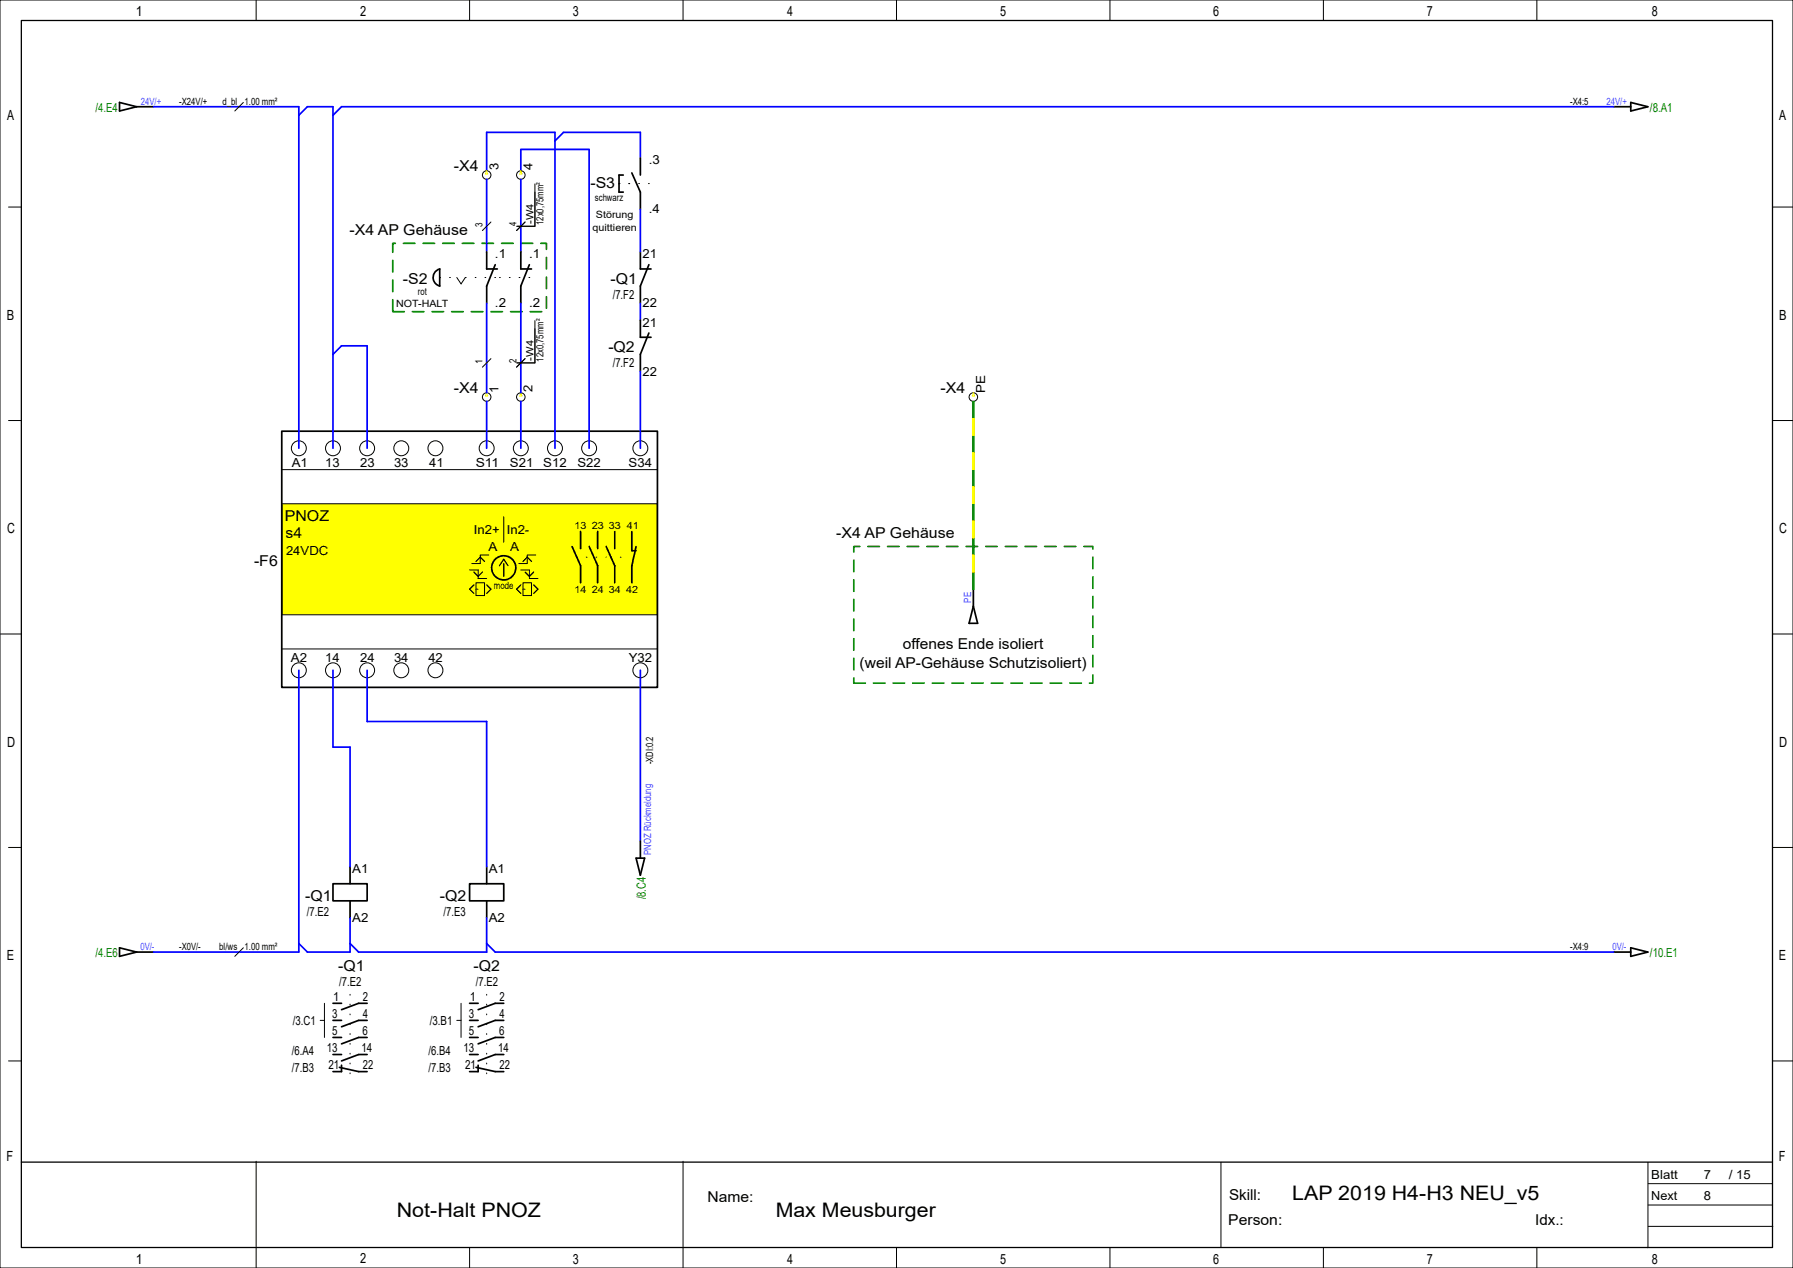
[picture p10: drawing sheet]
<svg xmlns="http://www.w3.org/2000/svg" width="420mm" height="297mm" viewBox="0 0 420 297" stroke-linecap="round" stroke-linejoin="round" font-family="sans-serif">
<g fill="none" stroke="#000" stroke-width=".23">
<path d="M0 0h420v297h-420zM60 0v4.8M110 0v4.8M160 0v4.8M210 0v4.8M260 0v4.8M310 0v4.8M360 0v4.8M2 48.5h2.9M415.2 48.5h4.8M2 98.5h2.9M415.2 98.5h4.8"/>
<path d="M.1 148.5h4.8M415.2 148.5h4.7M2 198.5h2.9M415.2 198.5h4.8M2 248.5h2.9M415.2 248.5h4.8M60 272v20M160 272v20M286 272.3v20M386 272.3v20M386.1 277.3h29.1M60 292.2v4.8"/>
<path d="M110 292.2v4.8M160 292.2v4.8M210 292.2v4.8M260 292.2v4.8M310 292.2v4.8M360 292.2v4.8M386.1 287.3h29.2M386.1 282.3h29.1"/>
</g>
<path d="M5 4.8h410.2v287.4h-410.2zM5 272.2h410" fill="none" stroke="#000" stroke-width=".3"/>
<path d="M92 57h36v16h-36zM200 128h56v32h-56z" fill="none" stroke="#008000" stroke-width=".4" stroke-dasharray="2.7 1.9"/>
<g fill="none" stroke="#000" stroke-width=".4">
<path d="M28 24l4 1-4 1zM32 25h4M378 25h4M382 24l4 1-4 1zM78 207h8v4h-8zM82 203v4M82 211v4M110 207h8v4h-8zM114 203v4M114 211v4M28 222l4 1-4 1zM32 223h4"/>
<path d="M378 223h4M382 222l4 1-4 1z"/>
</g>
<path d="M80 25h298M72 223h10M84 223h30M116 223h262" fill="none" stroke="#00f" stroke-width=".4"/>
<path d="M66 118h88v26h-88z" fill-rule="evenodd" fill="#ff0" stroke="#000" stroke-width=".23"/>
<g fill="none" stroke="#000" stroke-width=".4">
<path d="M150 37v4M114 59v4h2.5M122 59v4h2.5M146 41h-1v4h1M148 40.5l2 4.5v4M150 59v4h2.5M102.1 63.5l.9-.5v4a2.06 2.06 0 0 1-.9-3.5zM116 62l-2 5v4M124 62l-2 5v4M150 75v4h2.5M152 62l-2 5v4M152 78l-2 5v4"/>
<path d="M66 101h88v60h-88zM134 128l2 4.5v4M136 124.5v4M138 128l2 4.5v4M140 124.5v4M142 128l2 4.5v4M144 124.5v4M148 124.5v4.5h1M149 128l-1 4.5v4M228 138v4M228 142l1 4h-2zM150 197v4"/>
<path d="M149 201h2l-1 4zM78 239h2M78 235h2M86 239h-2l-4 1.5M86 235h-2l-4 1.5M110 239h2M110 235h2M118 239h-2l-4 1.5M118 235h-2l-4 1.5M78 243h2M78 247h2M79.5 250l4.5 1h2"/>
<path d="M80 249.5v1.5h-2M86 243h-2l-4 1.5M86 247h-2l-4 1.5M110 243h2M110 247h2M111.5 250l4.5 1h2M112 249.5v1.5h-2M118 243h-2l-4 1.5M118 247h-2l-4 1.5"/>
<circle cx="118" cy="133" r="2.83"/>
</g>
<g fill="none" stroke="#000" stroke-width=".23">
<path d="M57 24l-2 2M115 52l-2 2M123 52l-2 2M125.3 43.1v9.9h-4.3M107 65l1 1.5 1-1.5M125.3 75.1v9.9h-4.3M115 84l-2 2M123 84l-2 2M66 110h88M110 133.5h2v2h2M111.5 136.5h2v3h-2zM111.5 138h.5"/>
<path d="M114.5 130h-2v2h-2M118 121v6M122 133.5h2v2h2M122.5 136.5h2v3h-2zM122.5 138h.5M125.5 130h-2v2h-2M66 152h88M57 222l-2 2M75 239h1M76 235v8M107 239h1M108 235v8"/>
<circle cx="114" cy="41" r="1"/>
<circle cx="122" cy="41" r="1"/>
<circle cx="114" cy="93" r="1"/>
<circle cx="122" cy="93" r="1"/>
<circle cx="228" cy="93" r="1"/>
<circle cx="70" cy="105" r="1.75"/>
<circle cx="78" cy="105" r="1.75"/>
<circle cx="86" cy="105" r="1.75"/>
<circle cx="94" cy="105" r="1.75"/>
<circle cx="102" cy="105" r="1.75"/>
<circle cx="114" cy="105" r="1.75"/>
<circle cx="122" cy="105" r="1.75"/>
<circle cx="130" cy="105" r="1.75"/>
<circle cx="138" cy="105" r="1.75"/>
<circle cx="150" cy="105" r="1.75"/>
<circle cx="70" cy="157" r="1.75"/>
<circle cx="78" cy="157" r="1.75"/>
<circle cx="86" cy="157" r="1.75"/>
<circle cx="94" cy="157" r="1.75"/>
<circle cx="102" cy="157" r="1.75"/>
<circle cx="150" cy="157" r="1.75"/>
</g>
<path d="M145 43h4M145 43h8M103 65h4M109 65h8M117 65h8M135 130.5h7M143 130.5h4M82 251.5v-19.5M114 251.5v-19.5" fill="none" stroke="#000" stroke-width=".23" stroke-dasharray=".2 2.1"/>
<path d="M111 134l1 1 1-1M111 137l-1 1 1 1M111.5 131.5l1-1 1 1M114 137l1 1-1 1M117 132.5l1-1.5 1 1.5M118 132v3M122 137l-1 1 1 1M122.5 131.5l1-1 1 1M123 134l1 1 1-1M125 137l1 1-1 1" fill="none" stroke="#000" stroke-width=".3"/>
<g fill="none" stroke="#00f" stroke-width=".4">
<path d="M36 25h34v80M70 27l2-2h6v80M80 25l-2 2M130 33l2-2h18v6M114 40v-9h16v74M114 42v17M122 40v-5h16v70M122 42v17M150 49v10M114 71v21M122 71v21M150 71v4"/>
<path d="M78 83l2-2h6v24M114 94v11M122 94v11M150 87v18M70 157v66h-34M78 157v18h4v28M86 157v12h28v34M150 157v40M82 215v8M114 215v8M70 221l2 2M82 221l2 2"/>
<path d="M114 221l2 2"/>
</g>
<g fill="none" stroke="#ff0" stroke-width=".23">
<path d="M114 40l.2 .8h-.4zM122 40l.2 .8h-.5zM114 92l.2 .8h-.4zM122 92l.2 .8h-.5zM227.8 98v4M227.9 98v4M228 92l.3 .8h-.5zM228 98v4M228.1 98v4M228.2 98v4M227.8 106v4M227.8 114v4"/>
<path d="M227.9 106v4M227.9 114v4M228 106v4M228 114v4M228.1 106v4M228.1 114v4M228.2 106v4M228.2 114v4M227.8 122v4M227.8 130v4M227.9 122v4M227.9 130v4"/>
<path d="M228 122v4M228 130v4M228.1 122v4M228.1 130v4M228.2 122v4M228.2 130v4"/>
</g>
<g fill="none" stroke="#00b600" stroke-width=".23">
<path d="M227.8 94v4M227.9 94v4M228 94v4M228.1 94v4M228.2 94v4M227.8 102v4M227.8 110v4M227.8 118v4M227.9 102v4M227.9 110v4M227.9 118v4M228 102v4"/>
<path d="M228 110v4M228 118v4M228.1 102v4M228.1 110v4M228.1 118v4M228.2 102v4M228.2 110v4M228.2 118v4M227.8 126v4M227.8 134v4M227.9 126v4M227.9 134v4"/>
<path d="M228 126v4M228 134v4M228.1 126v4M228.1 134v4M228.2 126v4M228.2 134v4"/>
</g>
<g font-size="4.7">
<text x="302.7" y="281">LAP 2019 H4-H3 NEU_v5</text>
<text x="92.9" y="285">Not-Halt PNOZ</text>
<text x="181.7" y="285">Max Meusburger</text>
</g>
<g font-size="3.5">
<text x="106.3" y="40">-X4</text>
<text x="138.3" y="44">-S3</text>
<text x="81.9" y="55">-X4 AP Gehäuse</text>
<text x="94.4" y="66.5">-S2</text>
<text x="143" y="66.5">-Q1</text>
<text x="142.5" y="82.5">-Q2</text>
<text x="106.3" y="92">-X4</text>
<text x="220.3" y="92">-X4</text>
<text x="66.7" y="122">PNOZ</text>
<text x="66.9" y="126">s4</text>
<text x="195.9" y="126">-X4 AP Gehäuse</text>
<text x="59.5" y="132.5">-F6</text>
<text x="211.5" y="152">offenes Ende isoliert</text>
<text x="201.4" y="156.5">(weil AP-Gehäuse Schutzisoliert)</text>
<text x="71.5" y="211">-Q1</text>
<text x="103" y="211">-Q2</text>
<text x="79.2" y="227.5">-Q1</text>
<text x="111" y="227.5">-Q2</text>
<text x="165.7" y="281.5">Name:</text>
<text x="287.9" y="281">Skill:</text>
<text x="287.7" y="287">Person:</text>
<text x="359.6" y="287">Idx.:</text>
</g>
<g font-size="3.3">
<text x="31.8" y="3.8">1</text>
<text x="84.3" y="3.7">2</text>
<text x="134.2" y="3.8">3</text>
<text x="184.4" y="3.8">4</text>
<text x="234.3" y="3.8">5</text>
<text x="284.2" y="3.8">6</text>
<text x="334.2" y="3.8">7</text>
<text x="386.9" y="3.8">8</text>
<text x="1.7" y="28.1">A</text>
<text x="416.8" y="28.1">A</text>
<text x="1.6" y="74.9">B</text>
<text x="416.7" y="74.9">B</text>
<text x="1.7" y="124.9">C</text>
<text x="416.8" y="124.9">C</text>
<text x="1.7" y="174.9">D</text>
<text x="416.8" y="174.9">D</text>
<text x="1.6" y="224.9">E</text>
<text x="416.7" y="224.9">E</text>
<text x="1.6" y="271.9">F</text>
<text x="416.7" y="271.9">F</text>
<text x="31.8" y="296">1</text>
<text x="84.3" y="295.9">2</text>
<text x="134.2" y="296">3</text>
<text x="184.4" y="296">4</text>
<text x="234.3" y="296">5</text>
<text x="284.2" y="296">6</text>
<text x="334.2" y="296">7</text>
<text x="386.9" y="296">8</text>
</g>
<g font-size="2.9" fill="#008000">
<text x="22.4" y="26.3">/4.E4</text>
<text x="386.5" y="26.3">/8.A1</text>
<text x="151.2" y="210.7" transform="rotate(-90 151.2 210.7)">/8.C4</text>
<text x="22.4" y="224.3">/4.E6</text>
<text x="386.5" y="224.3">/10.E1</text>
</g>
<g font-size="2.9">
<text x="116.8" y="39.9" transform="rotate(-90 116.8 39.9)">3</text>
<text x="124.7" y="39.7" transform="rotate(-90 124.7 39.7)">4</text>
<text x="151.9" y="38.5">.3</text>
<text x="151.9" y="50">.4</text>
<text x="115.9" y="60.5">.1</text>
<text x="123.9" y="60.5">.1</text>
<text x="150.5" y="60.5">21</text>
<text x="143.5" y="70">/7.F2</text>
<text x="115.9" y="72">.2</text>
<text x="123.9" y="72">.2</text>
<text x="150.5" y="72">22</text>
<text x="150.5" y="76.5">21</text>
<text x="143.5" y="86">/7.F2</text>
<text x="150.5" y="88">22</text>
<text x="116.8" y="92" transform="rotate(-90 116.8 92)">1</text>
<text x="124.7" y="91.8" transform="rotate(-90 124.7 91.8)">2</text>
<text x="230.7" y="92" transform="rotate(-90 230.7 92)">PE</text>
<text x="68.3" y="109.5">A1</text>
<text x="76.2" y="109.5">13</text>
<text x="84.3" y="109.5">23</text>
<text x="92.3" y="109.5">33</text>
<text x="100.6" y="109.5">41</text>
<text x="111.4" y="109.5">S11</text>
<text x="119.4" y="109.5">S21</text>
<text x="127.3" y="109.5">S12</text>
<text x="135.3" y="109.5">S22</text>
<text x="147.3" y="109.5">S34</text>
<text x="111" y="125">In2+</text>
<text x="118.7" y="125">In2-</text>
<text x="67" y="130">24VDC</text>
<text x="114.4" y="129">A</text>
<text x="119.5" y="129">A</text>
<text x="68.1" y="155">A2</text>
<text x="76.2" y="155">14</text>
<text x="84.3" y="155">24</text>
<text x="92.3" y="155">34</text>
<text x="100.4" y="155">42</text>
<text x="147.3" y="155">Y32</text>
<text x="82.5" y="204.5">A1</text>
<text x="114.5" y="204.5">A1</text>
<text x="71.9" y="214.5">/7.E2</text>
<text x="103.9" y="214.5">/7.E3</text>
<text x="82.5" y="216">A2</text>
<text x="114.5" y="216">A2</text>
<text x="79.4" y="231">/7.E2</text>
<text x="111.4" y="231">/7.E2</text>
<text x="77.8" y="238.5">3</text>
<text x="78.1" y="234.5">1</text>
<text x="85" y="234.5">2</text>
<text x="85" y="238.5">4</text>
<text x="109.8" y="238.5">3</text>
<text x="110.1" y="234.5">1</text>
<text x="117" y="234.5">2</text>
<text x="117" y="238.5">4</text>
<text x="68.6" y="240">/3.C1</text>
<text x="77.8" y="242.5">5</text>
<text x="84.9" y="242.5">6</text>
<text x="100.7" y="240">/3.B1</text>
<text x="109.8" y="242.5">5</text>
<text x="116.9" y="242.5">6</text>
<text x="68.4" y="247">/6.A4</text>
<text x="68.4" y="251">/7.B3</text>
<text x="76.6" y="246.5">13</text>
<text x="76.9" y="250.5">21</text>
<text x="84.7" y="246.5">14</text>
<text x="85" y="250.5">22</text>
<text x="100.4" y="247">/6.B4</text>
<text x="100.4" y="251">/7.B3</text>
<text x="108.6" y="246.5">13</text>
<text x="108.9" y="250.5">21</text>
<text x="116.7" y="246.5">14</text>
<text x="117" y="250.5">22</text>
<text x="386.8" y="281">Next</text>
<text x="386.8" y="276.3">Blatt</text>
<text x="399.2" y="276.2">7</text>
<text x="399.2" y="281.1">8</text>
<text x="405" y="276.3">/ 15</text>
</g>
<g font-size="2.3" fill="#4848ff">
<text x="33" y="24.5">24V/+</text>
<text x="376.3" y="24.5">24V/+</text>
<text x="227.5" y="141.2" transform="rotate(-90 227.5 141.2)">PE</text>
<text x="152.5" y="200.2" transform="rotate(-90 152.5 200.2)">PNOZ Rückmeldung</text>
<text x="32.9" y="222.5">0V/-</text>
<text x="377.7" y="222.5">0V/-</text>
</g>
<g font-size="2.3">
<text x="42" y="24.5">-X24V/+</text>
<text x="52.1" y="24.5">d_bl</text>
<text x="57.3" y="24.5">1.00 mm²</text>
<text x="367.8" y="24.5">-X4:5</text>
<text x="139.4" y="47">schwarz</text>
<text x="113" y="53.1" transform="rotate(-90 113 53.1)">3</text>
<text x="121" y="53" transform="rotate(-90 121 53)">4</text>
<text x="125" y="52.5" transform="rotate(-90 125 52.5)">-W4</text>
<text x="127.3" y="52.7" transform="rotate(-90 127.3 52.7)">12x0,75mm²</text>
<text x="139.6" y="51">Störung</text>
<text x="138.8" y="54">quittieren</text>
<text x="97.9" y="69">rot</text>
<text x="92.8" y="72">NOT-HALT</text>
<text x="113" y="85.2" transform="rotate(-90 113 85.2)">1</text>
<text x="121" y="85" transform="rotate(-90 121 85)">2</text>
<text x="125" y="84.5" transform="rotate(-90 125 84.5)">-W4</text>
<text x="127.3" y="84.7" transform="rotate(-90 127.3 84.7)">12x0,75mm²</text>
<text x="134.6" y="124">13</text>
<text x="138.7" y="124">23</text>
<text x="142.6" y="124">33</text>
<text x="146.8" y="124">41</text>
<text x="115.7" y="138">mode</text>
<text x="134.6" y="139">14</text>
<text x="138.7" y="139">24</text>
<text x="142.6" y="139">34</text>
<text x="146.7" y="139">42</text>
<text x="153" y="179" transform="rotate(-90 153 179)">-XDI:0.2</text>
<text x="42" y="222.5">-X0V/-</text>
<text x="51.4" y="222.5">bl/ws</text>
<text x="57.3" y="222.5">1.00 mm²</text>
<text x="367.8" y="222.5">-X4:9</text>
</g>
</svg>
